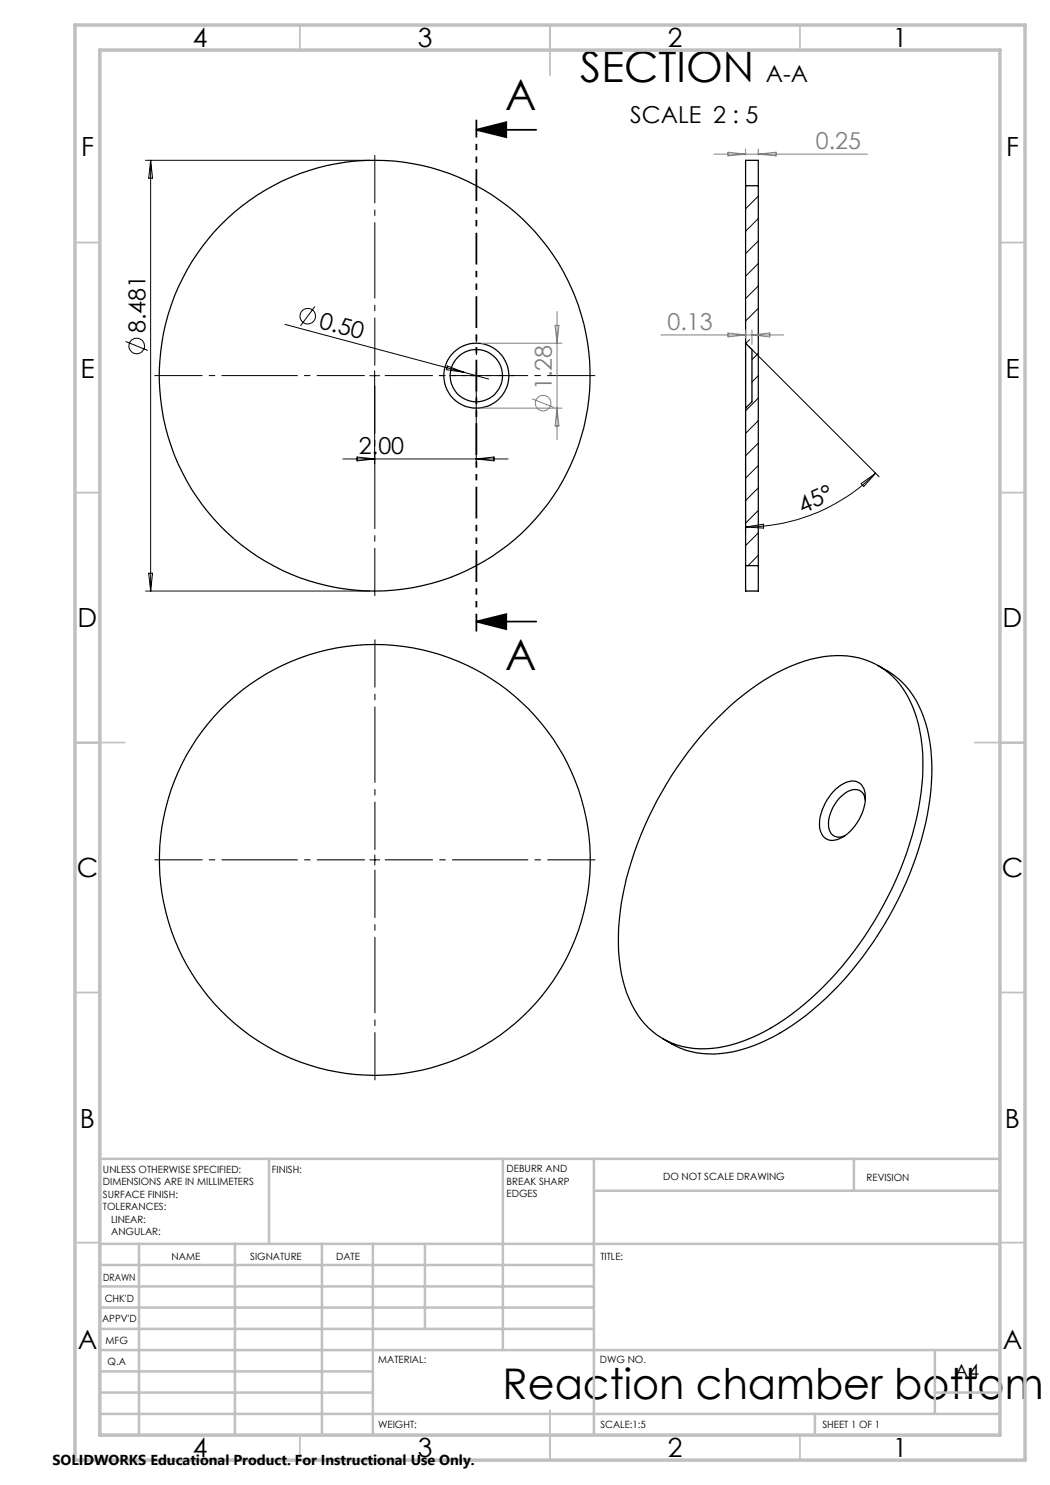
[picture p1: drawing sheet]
<svg xmlns="http://www.w3.org/2000/svg" width="210mm" height="297mm" viewBox="0 0 210 297" stroke-linecap="round" stroke-linejoin="round" font-family="sans-serif">
<g fill="none" stroke="#000" stroke-width=".25">
<path d="M149.1 37.1v-5h2.6v5M149.1 37.1h2.6M149.1 37.1v31.5M151.7 37.1v76M149.1 68.6v13M149.1 68.6l1.3 1.3v10.5l-1.3 1.2M149.1 81.6v31.5M149.1 113.1v5.1h2.6v-5.1M149.1 113.1h2.6M175.6 133.1a17.4 17.4 0 0 1 9.5 11.5 41.5 41.5 0 0 1-.4 21.7 71.1 71.1 0 0 1-23.4 36.7 35.7 35.7 0 0 1-16 7.6 17 17 0 0 1-12.7-2.9M143.6 143.5a42.8 42.8 0 0 1 18.5-11.6 17.3 17.3 0 0 1 14.7 2 18.9 18.9 0 0 1 7.2 12.4 46.6 46.6 0 0 1-2.1 22.4 69.9 69.9 0 0 1-23.7 34.3 31.6 31.6 0 0 1-17.1 6.8 15.4 15.4 0 0 1-15.3-10.1 35 35 0 0 1-1.6-19 71.3 71.3 0 0 1 19.4-37.2zM166.7 158.3a5.4 5.4 0 0 1 4.5-2 3.2 3.2 0 0 1 1.9 3.6 9.8 9.8 0 0 1-5.6 8 2.63 2.63 0 0 1-3.6-2.7 10.1 10.1 0 0 1 2.8-6.9z"/>
<path d="M173.1 160.1a2.18 2.18 0 0 0-1.2-2 2.18 2.18 0 0 0-2.3 .2 7.7 7.7 0 0 0-3.8 7.6 2.1 2.1 0 0 0 3.2 1.2"/>
<circle cx="74.9" cy="75.1" r="43.1"/>
<circle cx="95.3" cy="75.1" r="6.5"/>
<circle cx="95.3" cy="75.1" r="5.2"/>
<circle cx="75" cy="172" r="43.1"/>
</g>
<g fill="none" stroke="#000" stroke-width=".2">
<path d="M29.1 32.1h44.8M30.1 32.1v86.1M30.1 32.1l.4 3.5h-.8zM149.3 37.1l-.2 .1M151.7 39.2l-2.6 2.6M151.7 43.7l-2.6 2.5M151.7 48.2l-2.6 2.5M151.7 52.7l-2.6 2.5M151.7 57.2l-2.6 2.5M25.1 68.3l4.5 1.8M57 64.9l35.8 9.6M63 61.3l-2.9 3.9"/>
<path d="M73.9 75.1h2.1M74.9 74.2v18.6M89.5 73.2l3.3 1.3-3.5-.6zM92.8 74.5l4.9 1.3M94.3 75.1h2M95.2 74.2v18.6M149.1 69.6v36.8M149.8 69.4l26 26M149.9 67.9l-.7 .8M151.7 61.7l-2.6 2.5M151.7 70.7l-1.3 1.2M151.7 75.1l-1.3 1.3"/>
<path d="M151.7 79.6l-2.6 2.6M68.6 91.8h33M71.4 91.4l3.5 .4-3.5 .4zM95.2 91.8l3.6-.4v.8zM151.7 84.1l-2.6 2.6M151.7 88.6l-2.6 2.6M151.7 93.1l-2.6 2.5M151.7 97.6l-2.6 2.5M172.2 96.7l2.9-2.1-2.3 2.7zM175.1 94.6a36.6 36.6 0 0 1-26 10.8M29.1 118.2h44.8M29.7 114.6h.8l-.4 3.6z"/>
<path d="M149.1 105.4l3.6-.6v.8zM151.7 102.1l-2.6 2.5M151.7 106.6l-2.6 2.5M151.7 111.1l-2.1 2M74 172h2M75 171v2"/>
<circle cx="27.3" cy="69.2" r="1.54"/>
<circle cx="61.5" cy="63.2" r="1.55"/>
</g>
<g fill="none" stroke="#808080" stroke-width=".2">
<path d="M142.8 30.8h30.7M145.6 30.4l3.5 .4-3.5 .4zM149.1 29.8v1.2M151.7 29.8v1.2M151.7 30.8l3.5-.4v.8zM96.3 68.6h16.1M106.4 79.8l4.4 1.7M111 65.1h.8l-.4 3.5zM111.4 62.3v25.7M132.2 67h24.5M145.6 66.6l3.5 .4-3.5 .4zM149.1 66v1.6"/>
<path d="M150.4 66v2.9M150.4 67l3.6-.4v.8zM96.3 81.6h16.1M111.4 81.6l.4 3.6h-.8z"/>
<circle cx="108.6" cy="80.6" r="1.56"/>
</g>
<path d="M95.2 26l6-1.6v3zM95.2 26h12M95.2 124.3l6-1.5v3zM95.2 124.3h12" fill="none" stroke="#000" stroke-width=".35"/>
<path d="M73 75.1h-42.1M75 73.1v-42.1M75 77.1v42.1M77 75.1h42M73 172h-42.1M75 170v-42.1M75 174v42.1M77 172h42.1" fill="none" stroke="#000" stroke-width=".2" stroke-dasharray="15.2 1.3 1.3 1.3" stroke-dashoffset="5.6" stroke-linecap="butt"/>
<path d="M93.3 75.1h-5.5M95.3 73.1v-5.5M95.3 77.1v5.5M97.3 75.1h5.5" fill="none" stroke="#000" stroke-width=".2" stroke-dasharray="15.2 1.3 1.3 1.3" stroke-dashoffset="14.4" stroke-linecap="butt"/>
<path d="M95.3 23.9v102.4" fill="none" stroke="#000" stroke-width=".35" stroke-dasharray="6.3 1.3 1.3 1.3 1.3 1.3" stroke-dashoffset="2.8" stroke-linecap="butt"/>
<g fill="none" stroke="#c0c0c0" stroke-width=".35">
<path d="M60 5v5M110 5v10M160 5v5M15 48.5h5M200 48.5h5M15 98.5h5M200 98.5h5M15 148.5h10M195 148.5h10M15 198.5h5M200 198.5h5M15 248.5h5"/>
<path d="M200 248.5h5M60 287v5M110 282v10M160 287v5"/>
</g>
<g fill="none" stroke="#c0c0c0" stroke-width=".5">
<path d="M53.8 231.8v17M100.6 231.8v38.2M118.8 231.8v55.2M118.8 238.2h81.2M170.8 231.8v6.4M200 231.8h-180v55.2M20 248.8h180M20 257.3h98.8M20 253h98.8M27.8 248.8v38.2M47 248.8v38.2M64.4 248.8v38.2"/>
<path d="M74.6 248.8v38.2M85 248.8v17M20 265.8h98.8M20 261.5h98.8M20 278.5h54.6M20 274.3h54.6M20 270h180M187 278.5h13M187 270v12.8M20 282.8h180M163 282.8v4.2"/>
</g>
<path d="M15 5h190v287h-190zM20 10h180v277h-180z" fill="none" stroke="#c0c0c0" stroke-width=".7"/>
<path d="M95.2 26l6-1.6v3zM95.2 124.3l6-1.5v3z" fill="#000"/>
<g font-size="8.5">
<text x="116.1" y="16.4">SECTION</text>
<text x="101.1" y="21.9">A</text>
<text x="101.1" y="134">A</text>
<text x="100.5" y="279.7">Reaction chamber bottom</text>
</g>
<g font-size="5.3">
<text x="38.5" y="9.5">4</text>
<text x="83.5" y="9.5">3</text>
<text x="133.5" y="9.5">2</text>
<text x="178.5" y="9.5">1</text>
<text x="16.2" y="31.3">F</text>
<text x="201.2" y="31.3">F</text>
<text x="16.1" y="75.5">E</text>
<text x="201.1" y="75.5">E</text>
<text x="15.5" y="125.5">D</text>
<text x="200.5" y="125.5">D</text>
<text x="15.4" y="175.5">C</text>
<text x="200.4" y="175.5">C</text>
<text x="16" y="225.5">B</text>
<text x="201" y="225.5">B</text>
<text x="15.5" y="269.8">A</text>
<text x="200.5" y="269.8">A</text>
<text x="38.5" y="291.5">4</text>
<text x="83.5" y="291.5">3</text>
<text x="133.5" y="291.5">2</text>
<text x="178.5" y="291.5">1</text>
</g>
<g font-size="4.7">
<text x="153.2" y="16.4">A-A</text>
<text x="126" y="24.6">SCALE 2 : 5</text>
<text x="63.6" y="65.5" transform="rotate(15 63.6 65.5)">0.50</text>
<text x="29.1" y="66.6" transform="rotate(-90 29.1 66.6)">8.481</text>
<text x="71.8" y="90.7">2.00</text>
<text x="160.5" y="102.7" transform="rotate(-24 160.5 102.7)">45°</text>
</g>
<g font-size="4.7" fill="#808080">
<text x="163.2" y="29.8">0.25</text>
<text x="133.5" y="66">0.13</text>
<text x="110.4" y="78" transform="rotate(-90 110.4 78)">1.28</text>
</g>
<text font-size="3.9" x="190.9" y="275.5">A4</text>
<text font-size="2.9" x="10.5" y="292.9">SOLIDWORKS Educational Product. For Instructional Use Only.</text>
<g font-size="2">
<text x="20.6" y="234.6">UNLESS OTHERWISE SPECIFIED:</text>
<text x="20.6" y="237.1">DIMENSIONS ARE IN MILLIMETERS</text>
<text x="20.6" y="239.6">SURFACE FINISH:</text>
<text x="54.4" y="234.6">FINISH:</text>
<text x="101.3" y="234.5">DEBURR AND</text>
<text x="101.3" y="237">BREAK SHARP</text>
<text x="101.3" y="239.5">EDGES</text>
<text x="132.6" y="236">DO NOT SCALE DRAWING</text>
<text x="173.3" y="236.2">REVISION</text>
<text x="20.6" y="242.1">TOLERANCES:</text>
<text x="22.2" y="244.6">LINEAR:</text>
<text x="22.2" y="247.1">ANGULAR:</text>
<text x="34.3" y="252">NAME</text>
<text x="50" y="251.9">SIGNATURE</text>
<text x="67.2" y="251.9">DATE</text>
<text x="120.1" y="251.9">TITLE:</text>
<text x="20.6" y="256.1">DRAWN</text>
<text x="20.9" y="260.3">CHK'D</text>
<text x="20.4" y="264.4">APPV'D</text>
<text x="21.1" y="268.8">MFG</text>
<text x="21.5" y="273">Q.A</text>
<text x="75.6" y="272.5">MATERIAL:</text>
<text x="120" y="272.5">DWG NO.</text>
<text x="75.6" y="285.5">WEIGHT:</text>
<text x="120.1" y="285.6">SCALE:1:5</text>
<text x="164.5" y="285.6">SHEET 1 OF 1</text>
</g>
</svg>
